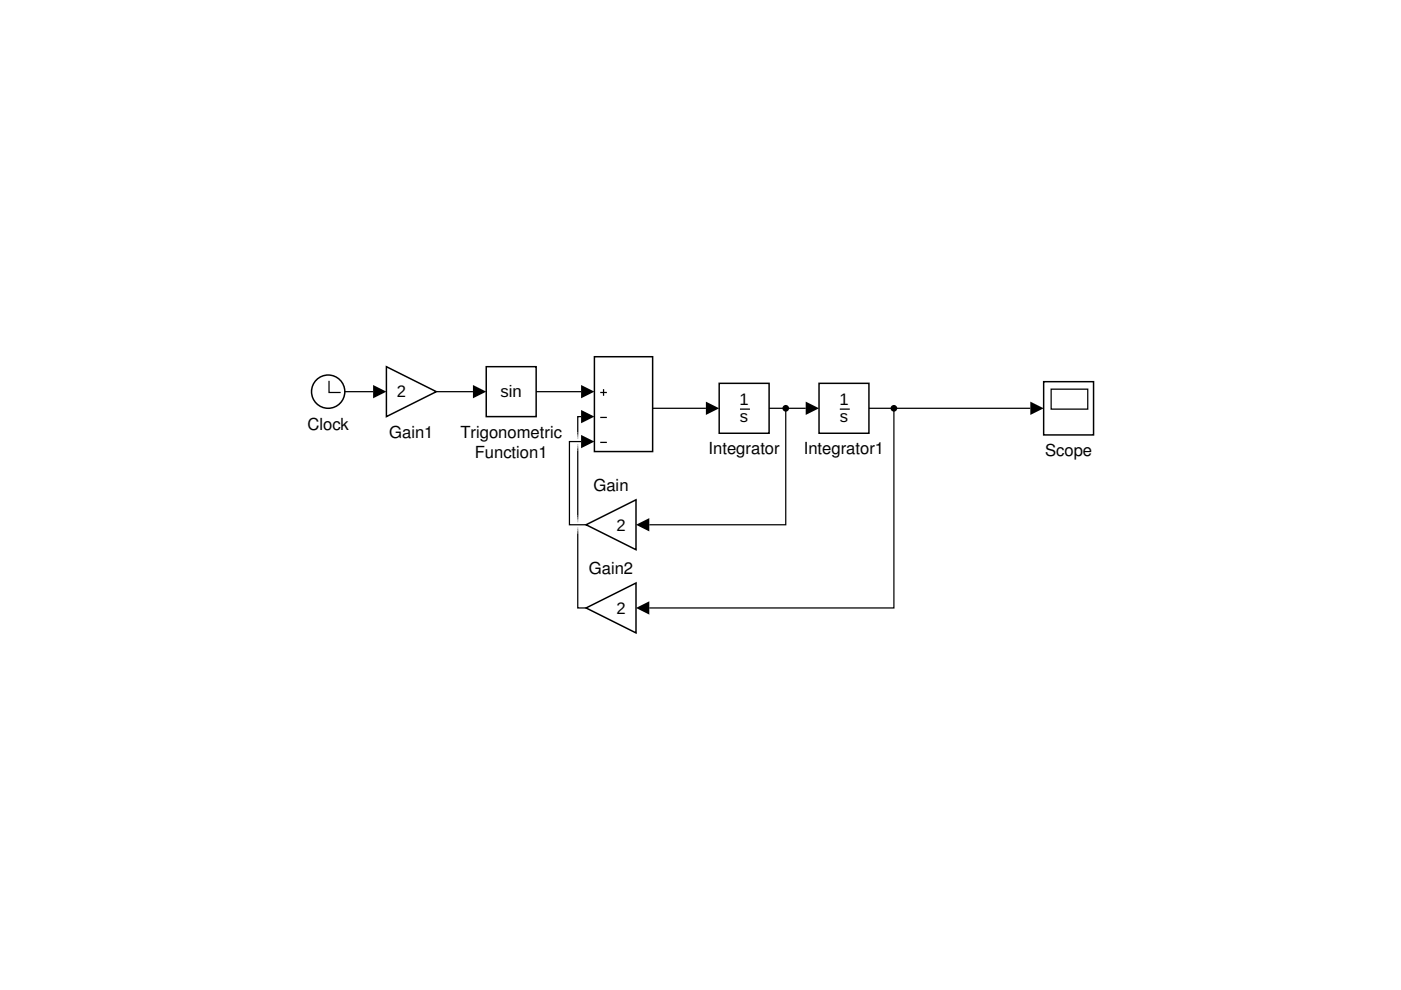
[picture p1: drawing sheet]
<svg xmlns="http://www.w3.org/2000/svg" width="297mm" height="210mm" viewBox="0 0 297 210" stroke-linecap="round" stroke-linejoin="round" font-family="sans-serif">
<path d="M127.3 83.2h1.4M127.3 88.5h1.4M127.3 93.8h1.4M128 82.5v1.4" fill="none" stroke="#000" stroke-width=".26"/>
<path d="M126 75.6h12.4v20.1h-12.4z" fill="none" stroke="#000" stroke-width=".31"/>
<path d="M152.5 81.3h10.6v10.6h-10.6z" fill="#fff"/>
<path d="M156.9 86.7h2.1" fill="none" stroke="#000" stroke-width=".26"/>
<path d="M152.5 81.3h10.6v10.6h-10.6z" fill="none" stroke="#000" stroke-width=".31"/>
<path d="M124.3 111.3l10.5-5.3v10.6z" fill="#fff"/>
<path d="M124.3 111.3l10.5-5.3v10.6z" fill="none" stroke="#000" stroke-width=".31"/>
<path d="M221.3 80.9h10.6v11.3h-10.6z" fill="#fff"/>
<path d="M222.9 82.5h7.7v4.2h-7.7z" fill="none" stroke="#000" stroke-width=".26"/>
<path d="M221.3 80.9h10.6v11.3h-10.6z" fill="none" stroke="#000" stroke-width=".31"/>
<circle cx="69.6" cy="83" r="3.5" fill="#fff"/>
<path d="M69.8 80.7v2.5h2.4" fill="none" stroke="#000" stroke-width=".26"/>
<circle cx="69.6" cy="83" r="3.5" fill="none" stroke="#000" stroke-width=".31"/>
<path d="M81.9 77.7l10.6 5.3-10.6 5.3z" fill="#fff"/>
<path d="M81.9 77.7l10.6 5.3-10.6 5.3z" fill="none" stroke="#000" stroke-width=".31"/>
<path d="M103.1 77.7h10.6v10.6h-10.6z" fill="#fff"/>
<path d="M103.1 77.7h10.6v10.6h-10.6z" fill="none" stroke="#000" stroke-width=".31"/>
<path d="M173.6 81.3h10.6v10.6h-10.6z" fill="#fff"/>
<path d="M178.1 86.7h2.1" fill="none" stroke="#000" stroke-width=".26"/>
<path d="M173.6 81.3h10.6v10.6h-10.6z" fill="none" stroke="#000" stroke-width=".31"/>
<path d="M124.3 128.9l10.5-5.3v10.6z" fill="#fff"/>
<path d="M124.3 128.9l10.5-5.3v10.6z" fill="none" stroke="#000" stroke-width=".31"/>
<path d="M79.1 81.6l2.8 1.4-2.8 1.5zM100.3 81.6l2.8 1.4-2.8 1.5zM123.2 81.6l2.8 1.4-2.8 1.5zM123.2 92.2l2.8 1.4-2.8 1.4zM123.2 86.9l2.8 1.4-2.8 1.4zM149.7 85.2l2.8 1.4-2.8 1.4zM170.8 85.2l2.8 1.4-2.8 1.4zM218.5 85.2l2.8 1.4-2.8 1.4zM134.8 111.3l2.9-1.4v2.8zM134.8 128.9l2.9-1.4v2.8z" fill="#000"/>
<path d="M73.1 83h6M92.5 83h7.8M113.7 83h9.5M122.5 95.6v13.7M123.2 93.6h-2.5v17.7h3.6M123.2 88.3h-.7v3.4M138.4 86.6h11.3M163.1 86.6h7.7M166.6 86.6v24.7h-28.9M184.2 86.6h34.3M189.5 86.6v42.3h-51.8M122.5 113.2v15.7h1.8" fill="none" stroke="#000" stroke-width=".26"/>
<g fill="#000">
<circle cx="166.6" cy="86.6" r=".71"/>
<circle cx="189.5" cy="86.6" r=".71"/>
</g>
<path d="M122.5 91.7v.3M122.5 95.2v.4M122.5 109.3v.4M122.5 112.9v.3" fill="none" stroke="#333" stroke-width=".26"/>
<path d="M122.5 92v.4M122.5 94.9v.3M122.5 109.7v.3M122.5 112.5v.4" fill="none" stroke="#666" stroke-width=".26"/>
<path d="M122.5 92.4v.3M122.5 94.5v.4M122.5 110v.4M122.5 112.1v.4" fill="none" stroke="#999" stroke-width=".26"/>
<path d="M122.5 92.7v.4M122.5 94.2v.3M122.5 110.4v.3M122.5 111.8v.3" fill="none" stroke="#ccc" stroke-width=".26"/>
<g font-size="3.5">
<text x="84.1" y="84.3">2</text>
<text x="106.1" y="84.3">sin</text>
<text x="156.8" y="86">1</text>
<text x="156.9" y="89.5">s</text>
<text x="178" y="86">1</text>
<text x="178.1" y="89.5">s</text>
<text x="65.2" y="91.1">Clock</text>
<text x="82.5" y="92.8">Gain1</text>
<text x="97.6" y="92.8">Trigonometric</text>
<text x="100.6" y="97.1">Function1</text>
<text x="150.2" y="96.4">Integrator</text>
<text x="170.4" y="96.4">Integrator1</text>
<text x="221.6" y="96.7">Scope</text>
<text x="125.8" y="104">Gain</text>
<text x="130.7" y="112.5">2</text>
<text x="124.8" y="121.7">Gain2</text>
<text x="130.7" y="130.1">2</text>
</g>
</svg>
